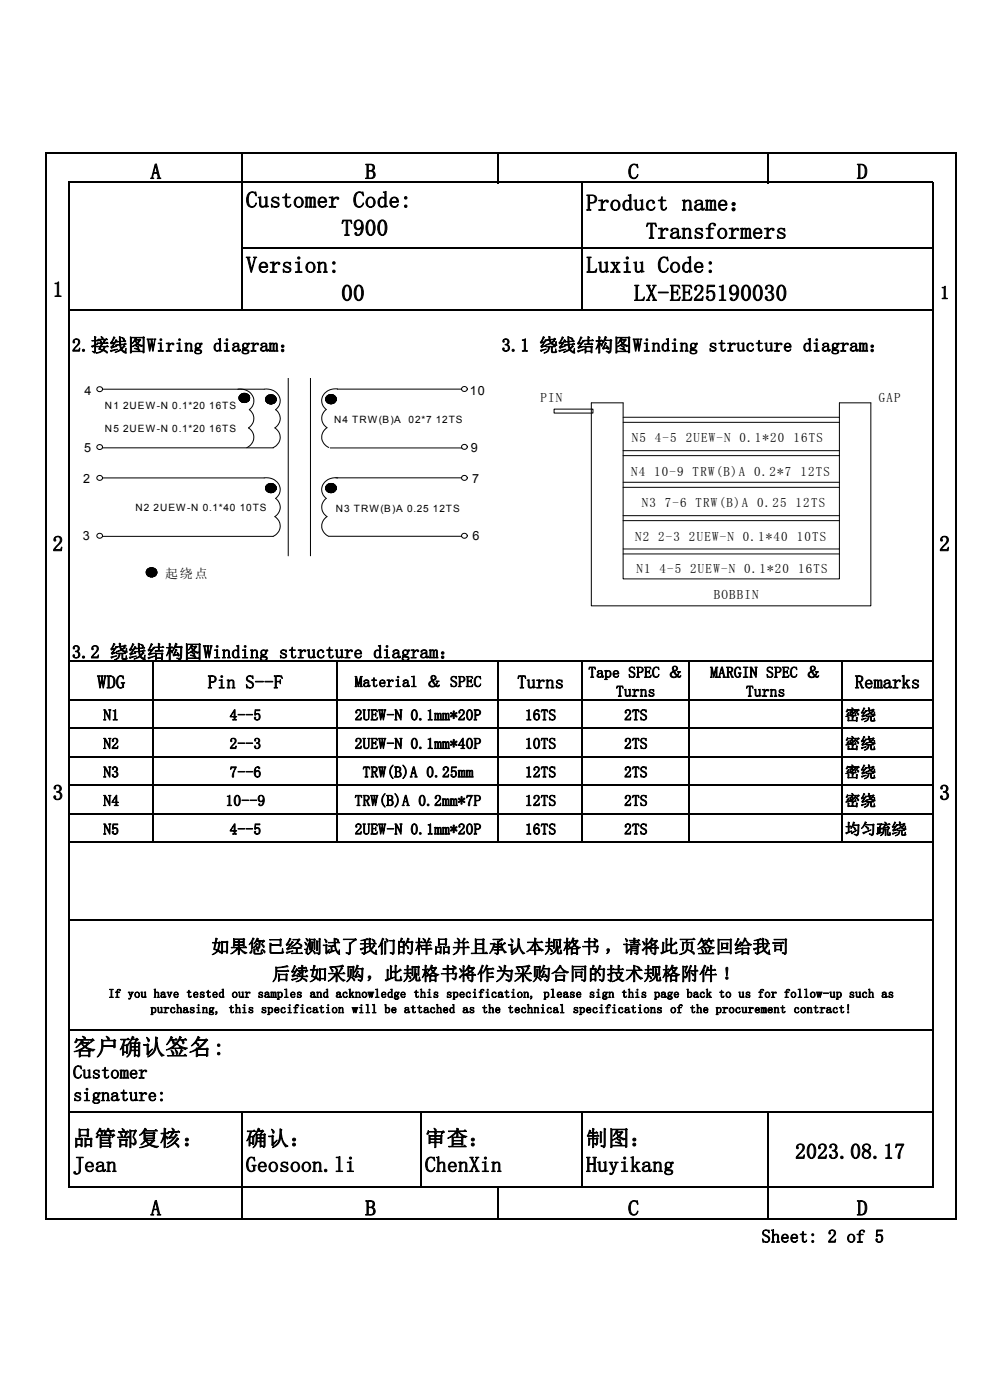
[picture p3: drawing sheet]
<svg xmlns="http://www.w3.org/2000/svg" width="210mm" height="297mm" viewBox="0 0 210 297" stroke-linecap="round" stroke-linejoin="round" font-family="sans-serif">
<g fill="none" stroke="#000" stroke-width=".3">
<path d="M9.6 32.4h193.3M9.7 32.3v226.5M14.5 38.7h183.5M14.6 38.6v213.4M51.3 32.3v33.5M105.7 32.3v6.6M123.5 38.6v27.2M162.8 32.3v6.6M197.8 38.6v213.4M202.7 32.3v226.5M51.1 52.5h146.9M14.5 65.7h183.5"/>
<path d="M14.5 140.3h183.5M14.5 148.4h183.5M14.5 154.5h183.5M32.4 140.2v38.6M71.5 140.2v38.6M105.7 140.2v38.6M123.5 140.2v38.6M146.1 140.2v38.6M178.6 140.2v38.6M14.5 160.5h183.5M14.5 166.6h183.5M14.5 172.6h183.5"/>
<path d="M14.5 178.7h183.5M14.5 195.1h183.5M14.5 218.5h183.5M14.5 235.9h183.5M51.3 235.8v23M89.2 235.8v16.2M123.5 235.8v16.2M162.8 235.8v23M9.6 258.6h193.3M14.5 251.8h183.5M105.7 251.7v7.1"/>
</g>
<g fill="none" stroke="#000" stroke-width=".21">
<path d="M21.7 95h36.3M21.7 82.6h34.3a2.56 2.56 0 0 1 2.9 1 2.56 2.56 0 0 1-.1 2.9l-.3 .4a2.3 2.3 0 0 1-.2 3.9 2.33 2.33 0 0 1 1.1 2.2 2.33 2.33 0 0 1-1.5 2M50.4 82.6a2.59 2.59 0 0 1 2.8 .8 2.59 2.59 0 0 1 .2 2.9l-.5 .6a2.31 2.31 0 0 1-.2 3.9 2.34 2.34 0 0 1 1.1 2.2 2.34 2.34 0 0 1-1.4 2M51 83.8a1.04 1.04 0 0 1 1.6-.1 1.04 1.04 0 0 1-.3 1.6 1.03 1.03 0 0 1-1.3-.2 1.03 1.03 0 0 1 0-1.3zM56.6 84.1a1.06 1.06 0 0 1 1.5-.2 1.06 1.06 0 0 1 .1 1.6 1.06 1.06 0 0 1-1.4 0 1.06 1.06 0 0 1-.2-1.4zM61.1 80.3v37.6M65.9 80.3v37.6M69.5 83.9a1.05 1.05 0 0 1 1.5 .1 1.05 1.05 0 0 1-.2 1.5 1.04 1.04 0 0 1-1.4-.1 1.04 1.04 0 0 1 .1-1.5zM70 95h28M71.5 82.5h26.4M71.6 82.5a2.58 2.58 0 0 0-2.7 .9 2.58 2.58 0 0 0-.2 2.9l.5 .6a2.32 2.32 0 0 0 .2 3.8 2.35 2.35 0 0 0-1.1 2.2 2.35 2.35 0 0 0 1.4 2M117.5 86.8h8.3v.8h-8.3z"/>
<path d="M125.4 85.5h6.8v37.3h45.8v-37.3h6.7v43h-59.3zM132.2 96.7h45.8M132.2 95.6h45.8M132.2 89.6h45.8M132.2 88.5h45.8M21.7 101.4h34.3a2.56 2.56 0 0 1 2.9 1 2.56 2.56 0 0 1-.1 3l-.3 .3a2.3 2.3 0 0 1-.2 3.9 2.33 2.33 0 0 1 1.1 2.2 2.33 2.33 0 0 1-1.5 2h-36.2M56.6 102.9a1.06 1.06 0 0 1 1.5-.2 1.06 1.06 0 0 1 .1 1.6 1.06 1.06 0 0 1-1.4 0 1.06 1.06 0 0 1-.2-1.4zM69.5 102.8a1.05 1.05 0 0 1 1.5 0 1.05 1.05 0 0 1-.2 1.6 1.04 1.04 0 0 1-1.4-.2 1.04 1.04 0 0 1 .1-1.4zM69.8 113.8h28.1M71.2 101.4h26.7M71.6 101.4a2.58 2.58 0 0 0-2.7 .9 2.58 2.58 0 0 0-.2 2.9l.5 .5a2.32 2.32 0 0 0 .2 3.9 2.35 2.35 0 0 0-1.1 2.2 2.35 2.35 0 0 0 1.4 2M132.2 117.5h45.8"/>
<path d="M132.2 116.5h45.8M132.2 110.4h45.8M132.2 109.4h45.8M132.2 103.4h45.8M132.2 102.3h45.8M31.3 120.8a1.04 1.04 0 0 1 1.6-.1 1.04 1.04 0 0 1-.3 1.6 1.03 1.03 0 0 1-1.3-.2 1.03 1.03 0 0 1 0-1.3z"/>
<circle cx="21.2" cy="82.6" r=".56"/>
<circle cx="21.2" cy="94.8" r=".56"/>
<circle cx="98.5" cy="94.8" r=".57"/>
<circle cx="98.5" cy="82.5" r=".56"/>
<circle cx="21.2" cy="101.4" r=".56"/>
<circle cx="21.2" cy="113.7" r=".56"/>
<circle cx="98.5" cy="101.4" r=".56"/>
<circle cx="98.5" cy="113.7" r=".56"/>
</g>
<g fill="#000" stroke="#000" stroke-width=".21">
<path d="M50.7 84.1v.6zM50.7 84.1l.2 .8zM50.9 83.9v1l-.2-.8zM50.9 83.9l.2 1.3-.2-.3zM51.1 83.7v1.5l-.2-1.3zM51.1 83.7l.3 1.6-.3-.1zM51.1 83.7l.3-.2v1.8zM51.4 83.5l.3 1.9-.3-.1zM51.4 83.5l.3-.1v2zM51.7 83.4l.3 2h-.3zM51.7 83.4h.3v2zM52 83.4l.3 1.9-.3 .1z"/>
<path d="M52 83.4l.3 .1v1.8zM52.3 83.5l.3 1.7-.3 .1zM52.3 83.5l.3 .2v1.5zM52.6 83.7l.2 1.2-.2 .3zM52.6 83.7l.2 .2v1zM52.8 83.9l.1 .8-.1 .2zM52.8 83.9l.1 .8zM52.9 84.1v.6zM56.4 84.4v.6zM56.4 84.4l.1 .8zM56.5 84.2v1l-.1-.8zM56.5 84.2l.2 1.3-.2-.3z"/>
<path d="M56.5 84.2l.2-.2v1.5zM56.7 84l.3 1.6-.3-.1zM56.7 84l.3-.2v1.8zM57 83.8l.3 1.9-.3-.1zM57 83.8h.3v1.9zM57.3 83.8l.3 1.9h-.3zM57.3 83.8h.3v1.9zM57.6 83.8l.3 1.8-.3 .1zM57.6 83.8h.3v1.8zM57.9 83.8l.3 1.7-.3 .1zM57.9 83.8l.3 .2v1.5zM58.2 84l.2 1.2-.2 .3z"/>
<path d="M58.2 84l.2 .2v1zM58.4 84.2l.2 .8-.2 .2zM58.4 84.2l.2 .8zM58.6 84.4v.6zM69.1 84.4v.6zM69.1 84.4l.1 .8zM69.2 84.2v1l-.1-.8zM69.2 84.2l.3 1.2-.3-.2zM69.5 83.9v1.5l-.3-1.2zM69.5 83.9l.2 1.7-.2-.2zM69.5 83.9l.2-.1v1.8zM69.7 83.8l.3 1.8h-.3z"/>
<path d="M69.7 83.8l.3-.1v1.9zM70 83.7l.4 1.9h-.4zM70 83.7h.4v1.9zM70.4 83.7l.3 1.9h-.3zM70.4 83.7l.3 .1v1.8zM70.7 83.8l.2 1.6-.2 .2zM70.7 83.8l.2 .1v1.5zM70.9 83.9l.3 1.3-.3 .2zM70.9 83.9l.3 .3v1zM71.2 84.2l.1 .8-.1 .2zM71.2 84.2l.1 .8zM71.3 84.4v.6z"/>
<path d="M56.4 103.3v.5zM56.4 103.3l.1 .8zM56.5 103v1.1l-.1-.8zM56.5 103l.2 1.3-.2-.2zM56.7 102.8v1.5l-.2-1.3zM56.7 102.8l.3 1.6-.3-.1zM56.7 102.8l.3-.1v1.7zM57 102.7l.3 1.8-.3-.1zM57 102.7l.3-.1v1.9zM57.3 102.6l.3 1.9h-.3zM57.3 102.6h.3v1.9zM57.6 102.6l.3 1.8-.3 .1z"/>
<path d="M57.6 102.6l.3 .1v1.7zM57.9 102.7l.3 1.6-.3 .1zM57.9 102.7l.3 .1v1.5zM58.2 102.8l.2 1.3-.2 .2zM58.2 102.8l.2 .2v1.1zM58.4 103l.2 .8-.2 .3zM58.4 103l.2 .8zM58.6 103.3v.5zM69.1 103.3v.5zM69.1 103.3l.1 .8zM69.2 103v1.1l-.1-.8zM69.2 103l.3 1.3-.3-.2z"/>
<path d="M69.5 102.8v1.5l-.3-1.3zM69.5 102.8l.2 1.6-.2-.1zM69.5 102.8l.2-.1v1.7zM69.7 102.7l.3 1.8-.3-.1zM69.7 102.7l.3-.1v1.9zM70 102.6l.4 1.9h-.4zM70 102.6h.4v1.9zM70.4 102.6l.3 1.8-.3 .1zM70.4 102.6l.3 .1v1.7zM70.7 102.7l.2 1.6-.2 .1zM70.7 102.7l.2 .1v1.5zM70.9 102.8l.3 1.3-.3 .2z"/>
<path d="M70.9 102.8l.3 .2v1.1zM71.2 103l.1 .8-.1 .3zM71.2 103l.1 .8zM71.3 103.3v.5zM31.1 121.1v.6zM31.1 121.1l.1 .8zM31.2 120.9v1l-.1-.8zM31.2 120.9l.2 1.3-.2-.3zM31.4 120.7v1.5l-.2-1.3zM31.4 120.7l.3 1.6-.3-.1zM31.4 120.7l.3-.2v1.8zM31.7 120.5l.3 1.9-.3-.1z"/>
<path d="M31.7 120.5l.3-.1v2zM32 120.4l.3 2h-.3zM32 120.4h.3v2zM32.3 120.4l.3 1.9-.3 .1zM32.3 120.4l.3 .1v1.8zM32.6 120.5l.3 1.7-.3 .1zM32.6 120.5l.3 .2v1.5zM32.9 120.7l.2 1.2-.2 .3zM32.9 120.7l.2 .2v1zM33.1 120.9l.1 .8-.1 .2zM33.1 120.9l.1 .8zM33.2 121.1v.6z"/>
</g>
<g font-size="4.9">
<text x="52.2" y="44">Customer Code:</text>
<text x="124.3" y="44.7">Product name：</text>
<text x="72.4" y="50">T900</text>
<text x="137" y="50.6">Transformers</text>
<text x="52.2" y="57.8">Version:</text>
<text x="124.3" y="57.8">Luxiu Code:</text>
<text x="72.4" y="63.8">00</text>
<text x="134.5" y="63.8">LX-EE25190030</text>
<text x="15.5" y="223.8">客户确认签名:</text>
</g>
<g font-size="4.6">
<text x="31.9" y="37.9">A</text>
<text x="77.5" y="37.9">B</text>
<text x="133.2" y="37.9">C</text>
<text x="181.7" y="37.9">D</text>
<text x="11.1" y="63">1</text>
<text x="11.1" y="116.9">2</text>
<text x="199.2" y="116.9">2</text>
<text x="11.1" y="169.7">3</text>
<text x="199.2" y="169.7">3</text>
<text x="15.5" y="243.1">品管部复核：</text>
<text x="52.2" y="243.1">确认：</text>
<text x="90.1" y="243.1">审查：</text>
<text x="124.3" y="243.1">制图：</text>
<text x="168.7" y="245.8">2023.08.17</text>
<text x="15.5" y="248.6">Jean</text>
<text x="52.2" y="248.6">Geosoon.li</text>
<text x="90.1" y="248.6">ChenXin</text>
<text x="124.3" y="248.6">Huyikang</text>
<text x="31.9" y="257.8">A</text>
<text x="77.5" y="257.8">B</text>
<text x="133.2" y="257.8">C</text>
<text x="181.7" y="257.8">D</text>
</g>
<g font-size="3.9">
<text x="199.4" y="63.4">1</text>
<text x="15.2" y="74.6">2.接线图Wiring diagram：</text>
<text x="106.4" y="74.6">3.1 绕线结构图Winding structure diagram：</text>
<text x="15.2" y="139.6">3.2 绕线结构图Winding structure diagram：</text>
<text x="20.6" y="146">WDG</text>
<text x="44.1" y="146">Pin S--F</text>
<text x="109.7" y="146">Turns</text>
<text x="181.3" y="146">Remarks</text>
<text x="44.8" y="202.2">如果您已经测试了我们的样品并且承认本规格书 ，请将此页签回给我司</text>
<text x="57.7" y="207.9">后续如采购，此规格书将作为采购合同的技术规格附件 ！</text>
<text x="15.5" y="228.8">Customer</text>
<text x="15.5" y="233.6">signature:</text>
<text x="161.6" y="263.6">Sheet: 2 of 5</text>
</g>
<g font-size="3.3">
<text x="124.8" y="143.7">Tape SPEC ＆</text>
<text x="150.7" y="143.7">MARGIN SPEC ＆</text>
<text x="75.3" y="145.7">Material ＆ SPEC</text>
<text x="130.7" y="147.8">Turns</text>
<text x="158.2" y="147.8">Turns</text>
<text x="21.9" y="152.8">N1</text>
<text x="48.7" y="152.8">4--5</text>
<text x="75.2" y="152.8">2UEW-N 0.1mm*20P</text>
<text x="111.3" y="152.8">16TS</text>
<text x="132.4" y="152.8">2TS</text>
<text x="179.2" y="152.8">密绕</text>
<text x="21.9" y="158.8">N2</text>
<text x="48.7" y="158.8">2--3</text>
<text x="75.2" y="158.8">2UEW-N 0.1mm*40P</text>
<text x="111.3" y="158.8">10TS</text>
<text x="132.4" y="158.8">2TS</text>
<text x="179.2" y="158.8">密绕</text>
<text x="21.9" y="164.9">N3</text>
<text x="48.7" y="164.9">7--6</text>
<text x="76.9" y="164.9">TRW(B)A 0.25mm</text>
<text x="111.3" y="164.9">12TS</text>
<text x="132.4" y="164.9">2TS</text>
<text x="179.2" y="164.9">密绕</text>
<text x="21.9" y="171">N4</text>
<text x="47.8" y="171">10--9</text>
<text x="75.2" y="171">TRW(B)A 0.2mm*7P</text>
<text x="111.3" y="171">12TS</text>
<text x="132.4" y="171">2TS</text>
<text x="179.2" y="171">密绕</text>
<text x="21.9" y="177">N5</text>
<text x="48.7" y="177">4--5</text>
<text x="75.2" y="177">2UEW-N 0.1mm*20P</text>
<text x="111.3" y="177">16TS</text>
<text x="132.4" y="177">2TS</text>
<text x="179.2" y="177">均匀疏绕</text>
</g>
<g font-size="2.8">
<text x="114.6" y="85.3">PIN</text>
<text x="186.4" y="85.2">GAP</text>
<text x="134" y="93.8">N5</text>
<text x="138.9" y="93.8">4-5</text>
<text x="145.4" y="93.8">2UEW-N 0.1*20</text>
<text x="168.3" y="93.8">16TS</text>
<text x="133.9" y="100.9">N4</text>
<text x="138.8" y="100.9">10-9 TRW(B)A 0.2*7</text>
<text x="169.8" y="100.9">12TS</text>
<text x="136.1" y="107.6">N3</text>
<text x="141" y="107.6">7-6 TRW(B)A 0.25</text>
<text x="168.7" y="107.6">12TS</text>
<text x="134.7" y="114.7">N2</text>
<text x="139.6" y="114.7">2-3</text>
<text x="146.1" y="114.7">2UEW-N 0.1*40</text>
<text x="169" y="114.7">10TS</text>
<text x="135" y="121.5">N1</text>
<text x="139.9" y="121.5">4-5</text>
<text x="146.4" y="121.5">2UEW-N 0.1*20</text>
<text x="169.3" y="121.5">16TS</text>
<text x="151.4" y="127.2">BOBBIN</text>
</g>
<g font-size="2.7">
<text x="17.9" y="83.8">4</text>
<text x="99.6" y="83.9">10</text>
<text x="17.8" y="95.9">5</text>
<text x="99.8" y="96">9</text>
<text x="17.7" y="102.5">2</text>
<text x="100.2" y="102.5">7</text>
<text x="17.6" y="114.5">3</text>
<text x="100.2" y="114.6">6</text>
<text x="35" y="122.5">起绕点</text>
</g>
<g font-size="2.6">
<text x="23" y="211.6">If you have tested our samples and acknowledge this specification, please sign this page back to us for follow-up such as</text>
<text x="31.9" y="214.9">purchasing, this specification will be attached as the technical specifications of the procurement contract!</text>
</g>
<g font-size="2.1">
<text x="22.3" y="86.8">N1</text>
<text x="26.1" y="86.8">2UEW-N 0.1*20</text>
<text x="44.4" y="86.8">16TS</text>
<text x="70.9" y="89.7">N4 TRW(B)A</text>
<text x="86.7" y="89.7">02*7</text>
<text x="92.4" y="89.7">12TS</text>
<text x="22.3" y="91.6">N5</text>
<text x="26.1" y="91.6">2UEW-N 0.1*20</text>
<text x="44.4" y="91.6">16TS</text>
<text x="28.7" y="108.4">N2</text>
<text x="32.6" y="108.4">2UEW-N 0.1*40</text>
<text x="50.8" y="108.4">10TS</text>
<text x="71.2" y="108.6">N3 TRW(B)A 0.25</text>
<text x="91.8" y="108.6">12TS</text>
</g>
</svg>
